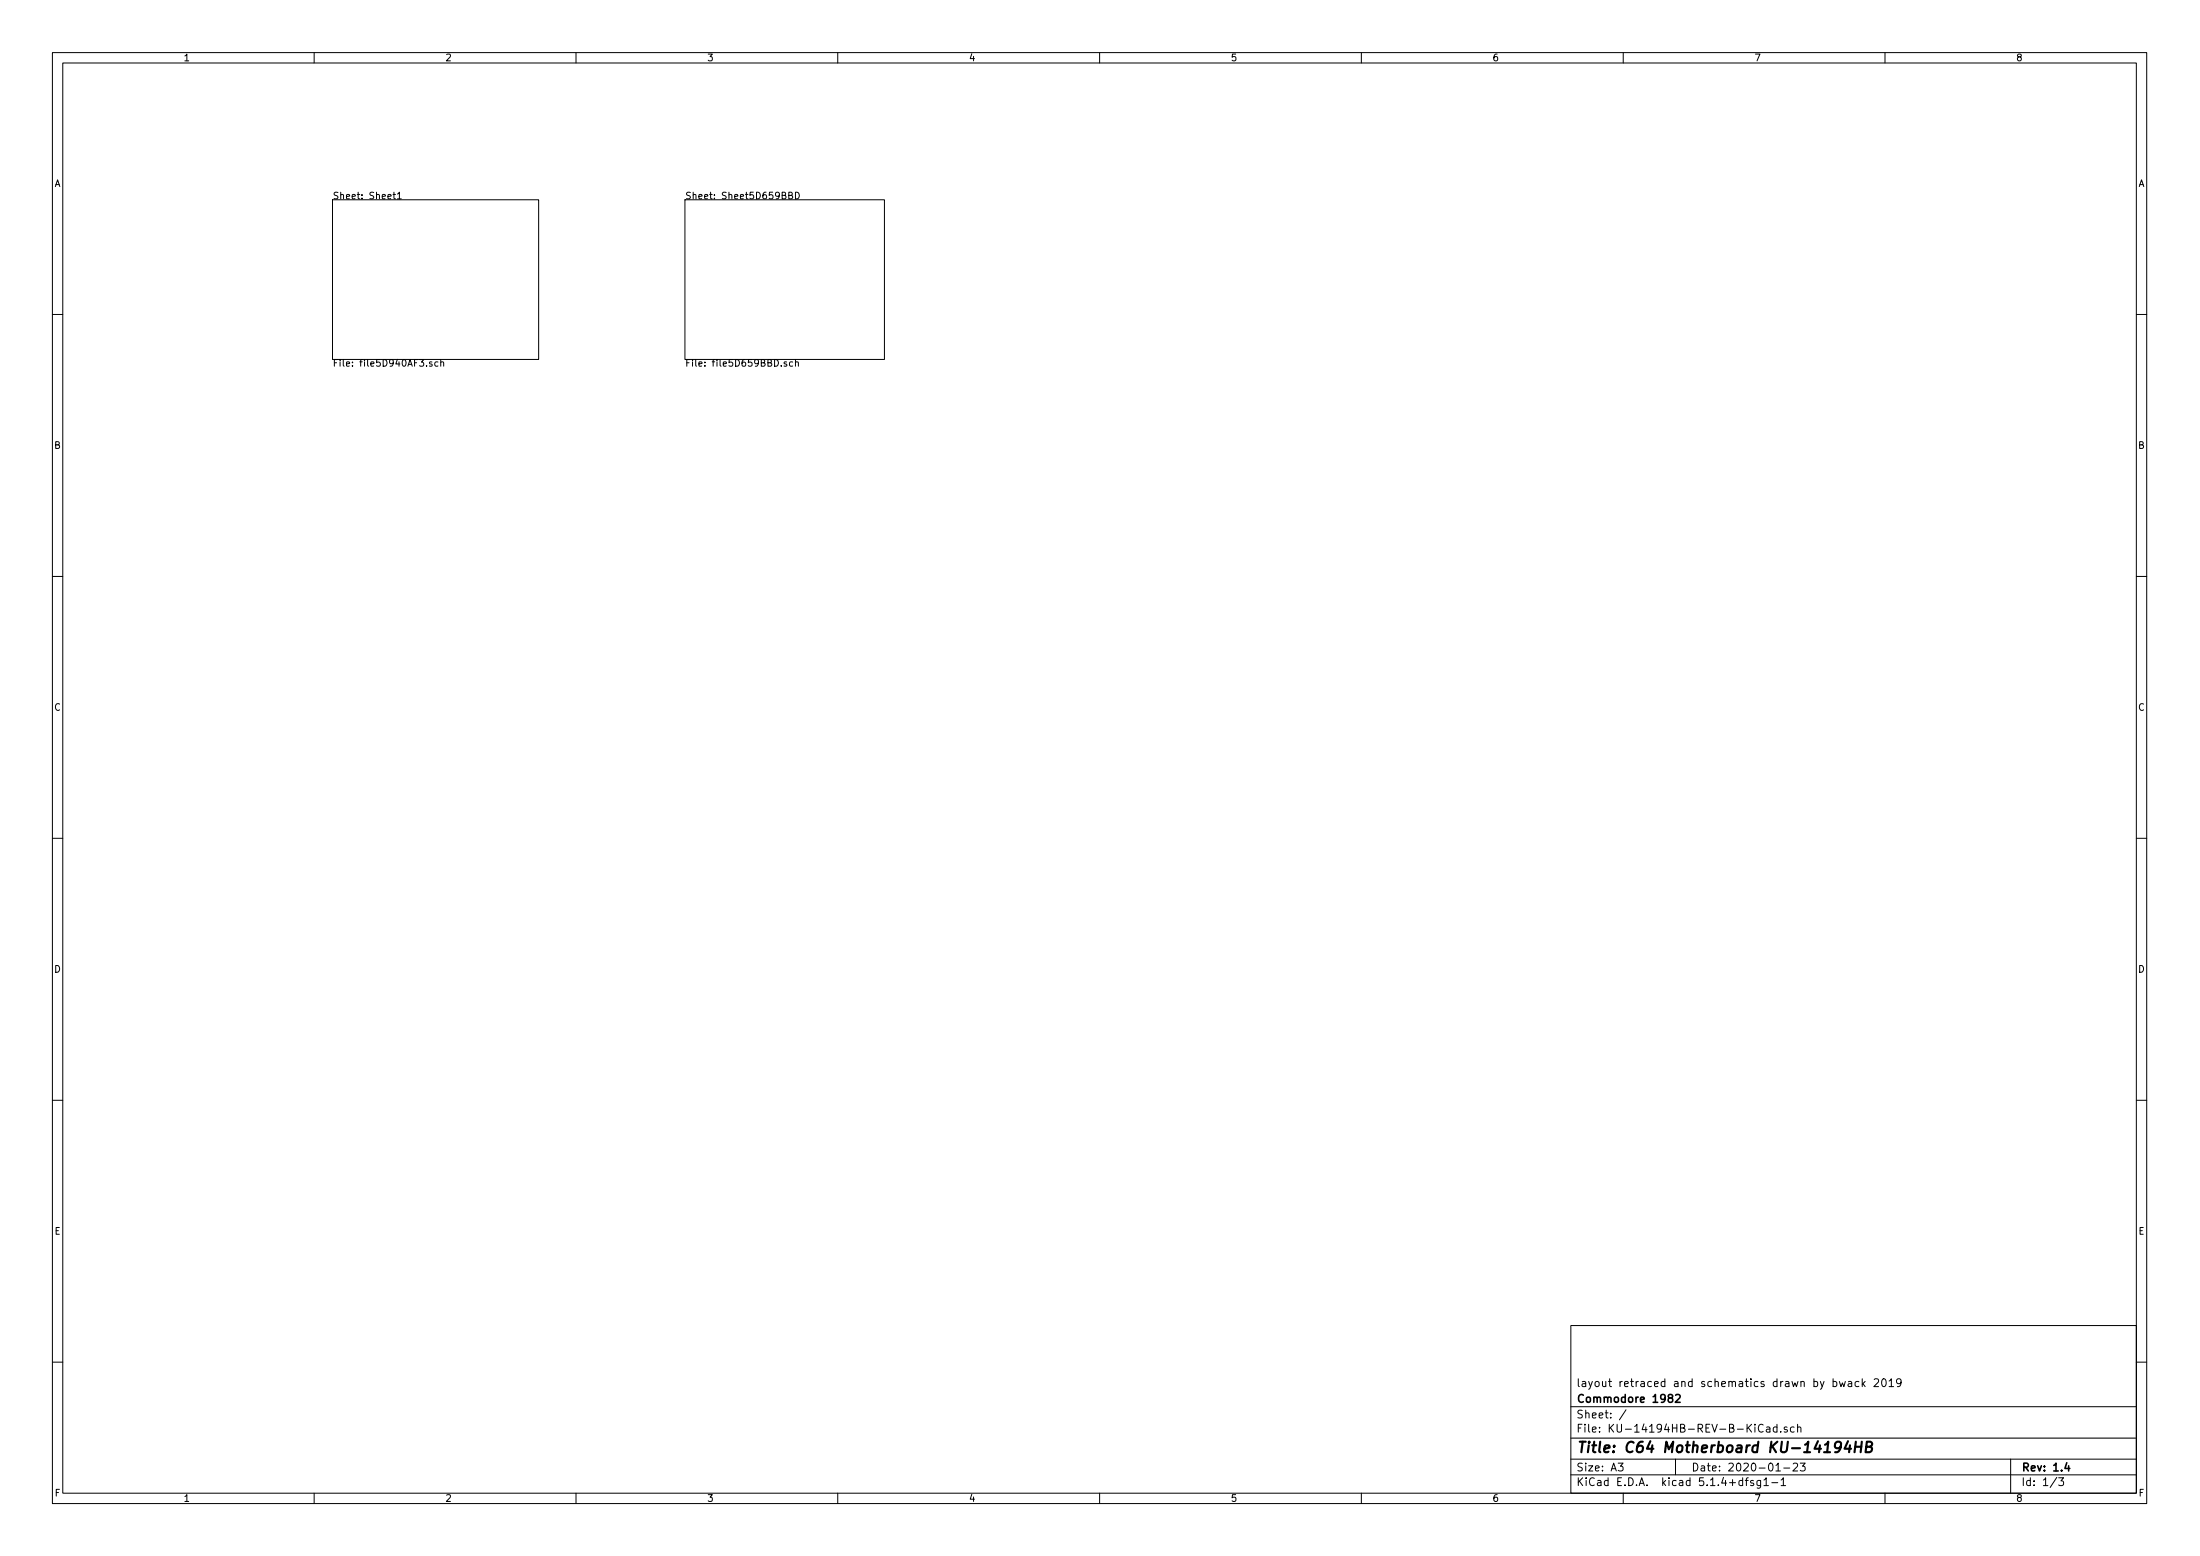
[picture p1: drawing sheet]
<svg xmlns="http://www.w3.org/2000/svg" width="420mm" height="297mm" viewBox="0 0 420 297" stroke-linecap="round" stroke-linejoin="round" font-family="sans-serif">
<g fill="none" stroke="#000" stroke-width=".19">
<path d="M10 10h400v277h-400zM12 12h396v273.1h-396zM60 10v2M110 10v2M160 10v2M210 10v2M260 10v2M310 10v2M360 10v2M63.5 38.1h39.4v30.5h-39.4zM75.1 37.1h.4M75.2 36.7v1.1l.3 .2"/>
<path d="M75.9 37l.4-.3v1.3M75.9 38h.7M130.8 38.1h38.1v30.5h-38.1zM150.6 37.3l.6-.1 .1-.4-.7-.1v1.3h.5l.3-.3v-.2l-.3-.2M151.9 36.7a.64 .64 0 0 1 .8 .6 .64 .64 0 0 1-.8 .7zM10 60h2M82.5 69.1h-.3l-.2 .2 .1 .1 .4 .2v.3h-.5M83.6 69.1h-.3l-.3 .2 .2 .6h.4M84.2 69.2l.5-.1v.8M84.2 68.6v1.3M150.2 69.1h-.3l-.2 .2 .1 .1 .4 .2v.3h-.5M151.4 69.1h-.4l-.2 .2 .1 .6h.5"/>
<path d="M151.9 69.2l.2-.1h.3l.1 .8M151.9 68.6v1.3M408 60h2M10 110h2M408 110h2M10 160h2M408 160h2M10 210h2M408 210h2M300 253h108v32.1h-108zM10 260h2M300 278.5h108"/>
<path d="M300 274.5h108M300 268.5h108M309 279.3h1l-.5 .6 .4 .1v.7l-.2 .1-.7-.1M310.5 269.1l-1.2 2M320 278.5v3M336.7 272a.59 .59 0 0 0-.7 0 .59 .59 0 0 0-.2 .8 .56 .56 0 0 0 .3 .5 .56 .56 0 0 0 .6 0M337.4 272.5h.5l.1 .9M338 272.8h-.5a.29 .29 0 0 0-.2 .3 .29 .29 0 0 0 .2 .3l.5-.1M339.4 272.5l-.5-.1-.2 .3v.6l.2 .1 .5-.1M339.4 271.9v1.5M340.1 273.3v.1M341.3 272.5l-.4-.1-.2 .2 .1 .2 .5 .2v.3h-.6"/>
<path d="M342.5 279.5l.5-.2 .3 .2v.2l-.9 1.1h.9M342.6 272.5l-.4-.1-.3 .3 .1 .6 .2 .1 .4-.1M343.3 272.5l.2-.1 .4 .1v.9M343.3 271.9v1.5M343.8 279.3h1l-.6 .6 .5 .1v.7l-.3 .1-.6-.1M351.3 263.7l.3 1 .3-.7 .2 .7 .3-1M353 263.8h.6v.9M353.6 264.1h-.5a.29 .29 0 0 0-.2 .3 .29 .29 0 0 0 .2 .3l.5-.1M355 263.8l-.4-.1-.3 .3 .1 .6 .2 .1 .4-.1M355.7 263.2v1.5M355.8 264.1l.4 .6M356.2 263.7l-.5 .6"/>
<path d="M357.9 263.4l.6-.2 .2 .2 .1 .2-.9 1.1h.9M359.6 263.3l.1-.1a.8 .8 0 0 1 .5 .8 .8 .8 0 0 1-.5 .7 1 1 0 0 1-.1-1.4zM360.8 263.6l.4-.4v1.5M360.8 264.7h.8M363.1 263.8l-.3 .3h-.4l-.2-.3 .2-.5 .4-.1 .2 .2a1.19 1.19 0 0 1-.2 1.2l-.4 .1M384 278.5v6.6M408 260h2M60 285.1v1.9M110 285.1v1.9M160 285.1v1.9M210 285.1v1.9M260 285.1v1.9"/>
<path d="M300 281.5h108M310 285.1v1.9M333.3 282.6h.6M333.9 282.1l-.4 .2v1.3M334.9 282.7l-.4-.1-.2 .2 .1 .2 .5 .2v.3h-.6M336.2 282.6v1.2l-.3 .3-.3-.1M336.2 282.7l-.4-.1-.3 .3 .1 .6 .2 .1 .4-.1M336.9 282.5l.4-.4v1.5M336.9 283.6h.8M338.4 283h1.1M339.2 280.8h.8M340.2 282.5l.4-.4v1.5"/>
<path d="M340.2 283.6h.8M340.7 280.2h1.1M360 285.1v1.9M392.8 282l-1.3 2M393.2 282.1h.9l-.5 .6 .4 .1v.7l-.2 .1-.6-.1"/>
</g>
<path d="M318.9 266.8l-.3-.2 .3-.4 .5 .2 .1 .2-.2 .2a.52 .52 0 0 0-.6 .2 .52 .52 0 0 0 0 .6l.5 .1 .2-.1 .1-.5-.3-.3M320 266.4l.6-.2 .2 .2 .1 .2-1 1.1h1M394.7 279.2l-.3 1.1h.9M395.1 279.8v1" fill="none" stroke="#000" stroke-width=".3"/>
<path d="M351.6 276.1a.65 .65 0 0 1-1.1 .2v-.7a.65 .65 0 0 1 1.1-.2 1.5 1.5 0 0 1-.7 1.8h-.4M352.9 275.1l-.6 1.5h1.2M353.3 275.9l-.2 1.3M354.3 276.2h1.2M354.4 275.2l-.2 2M355.6 275.2l-.3 2M356.4 276.2l.9-.1a.46 .46 0 0 0 .3-.5 .46 .46 0 0 0-.4-.4h-.7l-.2 2h.7a.53 .53 0 0 0 .5-.5 .53 .53 0 0 0-.4-.5" fill="none" stroke="#000" stroke-width=".41"/>
<text font-size="2.8" x="301" y="277.3">Title: C64 Motherboard KU-14194HB</text>
<g font-size="2.1">
<text x="301" y="267.8">Commodore 1982</text>
<text x="301" y="264.8">layout retraced and schematics drawn by bwack 2019</text>
<text x="301" y="273.5">File: KU-14194HB-REV-B-KiCad.sch</text>
<text x="301" y="270.8">Sheet: /</text>
<text x="301" y="280.9">Size: A3</text>
<text x="323" y="280.9">Date: 2020-01-23</text>
<text x="386" y="280.9">Rev: 1.4</text>
<text x="301" y="283.7">KiCad E.D.A. kicad 5.1.4+dfsg1-1</text>
<text x="386" y="283.7">Id: 1/3</text>
</g>
<g font-size="1.8">
<text x="35" y="11.7">1</text>
<text x="85" y="11.7">2</text>
<text x="135" y="11.7">3</text>
<text x="185" y="11.7">4</text>
<text x="235" y="11.7">5</text>
<text x="285" y="11.7">6</text>
<text x="335" y="11.7">7</text>
<text x="385" y="11.7">8</text>
<text x="10.4" y="35.7">A</text>
<text x="408.4" y="35.7">A</text>
<text x="63.5" y="38">Sheet: Sheet1</text>
<text x="130.8" y="38">Sheet: Sheet5D659BBD</text>
<text x="63.5" y="70">File: file5D940AF3.sch</text>
<text x="130.8" y="70">File: file5D659BBD.sch</text>
<text x="10.4" y="85.7">B</text>
<text x="408.4" y="85.7">B</text>
<text x="10.4" y="135.7">C</text>
<text x="408.4" y="135.7">C</text>
<text x="10.4" y="185.7">D</text>
<text x="408.4" y="185.7">D</text>
<text x="10.4" y="235.7">E</text>
<text x="408.4" y="235.7">E</text>
<text x="10.5" y="285.7">F</text>
<text x="35" y="286.7">1</text>
<text x="85" y="286.7">2</text>
<text x="135" y="286.7">3</text>
<text x="185" y="286.7">4</text>
<text x="235" y="286.7">5</text>
<text x="285" y="286.7">6</text>
<text x="335" y="286.7">7</text>
<text x="385" y="286.7">8</text>
<text x="408.5" y="285.7">F</text>
</g>
</svg>
